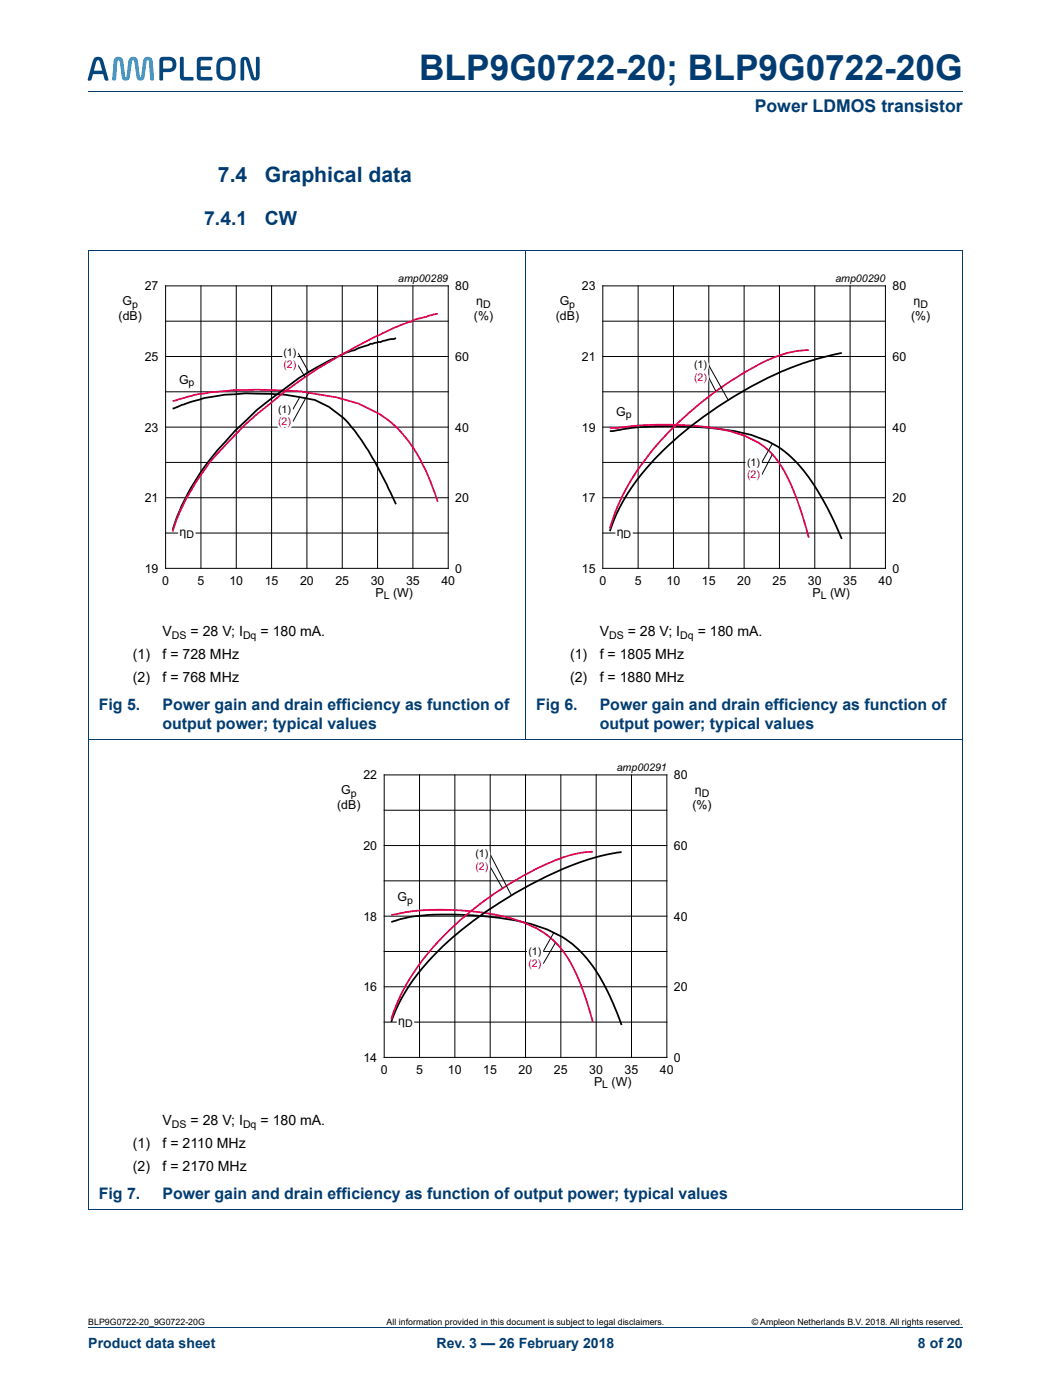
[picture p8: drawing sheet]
<svg xmlns="http://www.w3.org/2000/svg" width="210mm" height="280mm" viewBox="0 0 210 280" stroke-linecap="round" stroke-linejoin="round" font-family="sans-serif">
<path d="M17.6 18.3h174.7M17.6 265.3h174.7" fill="none" stroke="#003c72" stroke-width=".2"/>
<g fill="#00467e">
<path d="M36 11.5l.3-.1 .4 .1v3.8l1.9 .2-.1 .6h-1.7a.71 .71 0 0 1-.9-.8z"/>
<path d="M39.5 11.5l.6-.1h2l.3 .1-.1 .5-1.9 .1-.3 .1v1.1h1.9l.2 .4-.2 .3h-1.9v1.1l.3 .3h1.9l.1 .6-.3 .1h-2a.71 .71 0 0 1-.8-.8v-3.1z"/>
<path d="M19.4 12.1l-.7 2h1.7l-.5-1.9-.1-.1zM18.8 11.6a1.15 1.15 0 0 1 1.3-.2 1.15 1.15 0 0 1 .6 1.2l.9 3.2v.3l-.7-.1-.3-1.2h-2l-.4 1.2-.6 .1-.1-.3 .9-3.2z"/>
<path d="M32.6 12.2v1.5h1a.82 .82 0 0 0 .9-.8 .82 .82 0 0 0-.9-.8zM32 11.5a3.4 3.4 0 0 1 2.9 .2 1.59 1.59 0 0 1 .2 1.8 1.59 1.59 0 0 1-1.5 .9h-1l-.1 1.6-.4 .1-.3-.1v-3.8z"/>
<path d="M44.2 12.3a3.2 3.2 0 0 0 .1 2.9 1.19 1.19 0 0 0 1.4 .1 1.19 1.19 0 0 0 .6-1.1 2.2 2.2 0 0 0-.4-2l-1.1-.1zM43.6 11.8a2.36 2.36 0 0 1 3.2 .3 4.5 4.5 0 0 1-.2 3.5 2.35 2.35 0 0 1-3.2-.3 4.5 4.5 0 0 1 .2-3.5z"/>
</g>
<path d="M23.1 11.5a1 1 0 0 1 1 0 1 1 0 0 1 .5 .9l.4 2.8 .1 .3 .2-.3 .3-2.8a.97 .97 0 0 1 1-1 .97 .97 0 0 1 1 1l.3 2.8 .2 .3 .1-.3 .4-2.8a.98 .98 0 0 1 .9-1 .98 .98 0 0 1 1 1l.3 3.6-.5 .1-.3-.1-.2-3.6-.3-.4-.2 .4-.4 2.9a.8 .8 0 0 1-.8 .8 .8 .8 0 0 1-.8-.8l-.4-2.9-.3-.4-.3 .4-.4 2.9a.8 .8 0 0 1-.8 .8 .8 .8 0 0 1-.8-.8l-.4-2.9-.2-.4-.3 .4-.2 3.6-.4 .1-.4-.1 .3-3.6z" fill="#00a5e3"/>
<path d="M48.2 11.6a1.01 1.01 0 0 1 1.1-.2 1.01 1.01 0 0 1 .6 .9l.9 3 .1 .2 .2-.2v-3.8l.3-.2 .4 .2v3.6a.94 .94 0 0 1-.9 1 .94 .94 0 0 1-.9-1l-.9-3-.2-.1-.1 .1-.1 3.9-.3 .1-.3-.1-.1-3.7z" fill="#00467e"/>
<path d="M105 50v97.8M17.6 147.8h174.7M17.6 241.6h174.7M17.6 241.6v-191.5h174.7v191.5" fill="none" stroke="#003c72" stroke-width=".2"/>
<g fill="none" stroke="#000" stroke-width=".2">
<path d="M33.1 57.1h56.4v56.5h-56.4zM40.1 57.1v56.5M47.2 57.1v56.5M54.2 57.1v56.5M61.3 57.1v56.5M68.4 57.1v56.5M75.4 57.1v56.5M82.5 57.1v56.5M120.4 57.1h56.4v56.5h-56.4zM127.4 57.1v56.5M134.5 57.1v56.5M141.6 57.1v56.5"/>
<path d="M148.6 57.1v56.5M155.7 57.1v56.5M162.7 57.1v56.5M169.8 57.1v56.5M33.1 78.3h56.4M33.1 71.2h56.4M33.1 64.2h56.4M59.5 70.5l2.1 3.9M59.5 73l1.4 2.4M59.9 79.4l-1.4 2.4M61.6 78.5l-3.1 5.8M120.4 78.3h56.4"/>
<path d="M120.4 71.2h56.4M120.4 64.2h56.4M141.6 73l3.8 7M141.6 75.5l1.4 2.7M33.1 99.5h56.4M33.1 92.4h56.4M33.1 85.3h56.4M120.4 99.5h56.4M120.4 92.4h56.4M120.4 85.3h56.4M154.3 88.6l-2.2 3.8M154.3 90.8l-2.2 4.1"/>
<path d="M33.1 106.5h56.4M120.4 106.5h56.4M76.7 154.8h56.5v56.5h-56.5zM83.8 154.8v56.5M90.8 154.8v56.5M97.9 154.8v56.5M105 154.8v56.5M112 154.8v56.5M119.1 154.8v56.5M126.1 154.8v56.5M76.7 176h56.5M76.7 169h56.5"/>
<path d="M76.7 161.9h56.5M97.9 173.2l2.5 4.3M97.9 170.7l4.2 8.2M76.7 197.2h56.5M76.7 190.1h56.5M76.7 183.1h56.5M110.6 186.4l-2.1 3.7M111 188.3l-2.5 4.3M76.7 204.2h56.5"/>
</g>
<path d="M79.1 67.6l-.4 .2-2.3 .3-.4 .3-.4-.1-1.6 .4-4.3 1.6a52.3 52.3 0 0 0-12.9 7.4 67.2 67.2 0 0 0-17 17.1 40.5 40.5 0 0 0-5.3 11.1M168.1 70.5l-1.5 .4a57.3 57.3 0 0 0-11.2 3.7 76.1 76.1 0 0 0-27.3 20.1 34.8 34.8 0 0 0-6.3 11.5M34.5 81.7a36.2 36.2 0 0 1 12.4-2.9l2.1-.2a61.9 61.9 0 0 1 13.9 1.3 19 19 0 0 1 8.8 7.4 83.3 83.3 0 0 1 7.4 13.5M121.8 86.2a66.7 66.7 0 0 1 13.9-1 63.4 63.4 0 0 1 14.4 1.7 18.5 18.5 0 0 1 8.6 5.1 51.6 51.6 0 0 1 9.4 15.7M124.1 170.3h-.3a44.1 44.1 0 0 0-11.5 3.4 80.5 80.5 0 0 0-26.7 18.3 34.2 34.2 0 0 0-7.5 12.2M78.1 184.2a31.3 31.3 0 0 1 12.2-1.5l1.9 .1a56.3 56.3 0 0 1 17.1 2.9 20.4 20.4 0 0 1 5.1 3 33 33 0 0 1 8.8 13.6l.9 2.5" fill="none" stroke="#000" stroke-width=".35"/>
<path d="M87.4 62.7l-.9 .1-1.3 .5-2.6 .7-.5 .3-.5 .1a108.4 108.4 0 0 0-30.3 18.3 107.1 107.1 0 0 0-9.4 9.6 43.1 43.1 0 0 0-7.4 13.9M161.5 69.9a21.5 21.5 0 0 0-10 2.9 67.3 67.3 0 0 0-25.4 23.1 38 38 0 0 0-4.3 9.7M34.5 80.1h.2a46.3 46.3 0 0 1 14.3-2.2h2.3l8.8 .3 3.5 .6a26.9 26.9 0 0 1 14.3 5.5 30.1 30.1 0 0 1 8.6 13.3l.9 2.7M121.8 85.5h.4a94.2 94.2 0 0 1 17.9-.3 25.8 25.8 0 0 1 12.1 3.7 19.5 19.5 0 0 1 6.3 9.1l1.8 5 1.2 4.4M118.4 170.2a22.6 22.6 0 0 0-9.8 2.7 66 66 0 0 0-25.3 20.5 35.7 35.7 0 0 0-5.2 10.3M78.1 182.8a48.9 48.9 0 0 1 18.2-.5 26.5 26.5 0 0 1 12.9 4.5 21.5 21.5 0 0 1 7 10.4l2.2 7" fill="none" stroke="#e40053" stroke-width=".35"/>
<text font-size="7" fill="#003c72" x="83.7" y="16">BLP9G0722-20; BLP9G0722-20G</text>
<g font-size="4.2" fill="#003c72">
<text x="43.5" y="36.3">7.4</text>
<text x="52.9" y="36.3">Graphical data</text>
</g>
<g font-size="3.9" fill="#003c72">
<text x="40.8" y="44.9">7.4.1</text>
<text x="52.9" y="44.9">CW</text>
</g>
<text font-size="3.5" fill="#003c72" x="150.7" y="22.4">Power LDMOS transistor</text>
<g font-size="3.2" fill="#003c72">
<text x="19.7" y="141.8">Fig 5.</text>
<text x="32.4" y="141.8">Power gain and drain efficiency as function of</text>
<text x="107.1" y="141.8">Fig 6.</text>
<text x="119.8" y="141.8">Power gain and drain efficiency as function of</text>
<text x="32.4" y="145.7">output power; typical values</text>
<text x="119.8" y="145.7">output power; typical values</text>
<text x="19.7" y="239.5">Fig 7.</text>
<text x="32.4" y="239.5">Power gain and drain efficiency as function of output power; typical values</text>
</g>
<g font-size="2.8">
<text x="26.5" y="131.7">(1)</text>
<text x="32.4" y="127.1">V</text>
<text x="32.5" y="131.7">f = 728 MHz</text>
<text x="38.1" y="127.1">= 28 V; I</text>
<text x="52" y="127.1">= 180 mA.</text>
<text x="113.9" y="131.7">(1)</text>
<text x="119.8" y="127.1">V</text>
<text x="119.8" y="131.7">f = 1805 MHz</text>
<text x="125.4" y="127.1">= 28 V; I</text>
<text x="139.3" y="127.1">= 180 mA.</text>
<text x="26.5" y="136.3">(2)</text>
<text x="32.5" y="136.3">f = 768 MHz</text>
<text x="113.9" y="136.3">(2)</text>
<text x="119.8" y="136.3">f = 1880 MHz</text>
<text x="32.4" y="224.8">V</text>
<text x="38.1" y="224.8">= 28 V; I</text>
<text x="52" y="224.8">= 180 mA.</text>
<text x="26.5" y="229.4">(1)</text>
<text x="26.5" y="234">(2)</text>
<text x="32.5" y="229.4">f = 2110 MHz</text>
<text x="32.5" y="234">f = 2170 MHz</text>
</g>
<g font-size="2.8" fill="#003c72">
<text x="17.6" y="269.3">Product data sheet</text>
<text x="87.2" y="269.3">Rev. 3 — 26 February 2018</text>
<text x="183.3" y="269.3">8 of 20</text>
</g>
<g font-size="2.5">
<text x="28.9" y="58">27</text>
<text x="90.9" y="58">80</text>
<text x="116.2" y="58">23</text>
<text x="178.2" y="58">80</text>
<text x="23.7" y="64">(dB)</text>
<text x="24.5" y="61">G</text>
<text x="94.7" y="64">(%)</text>
<text x="95.1" y="61">η</text>
<text x="111" y="64">(dB)</text>
<text x="111.8" y="61">G</text>
<text x="182" y="64">(%)</text>
<text x="182.4" y="61">η</text>
<text x="28.9" y="72.1">25</text>
<text x="35.8" y="76.7">G</text>
<text x="90.9" y="72.1">60</text>
<text x="116.2" y="72.1">21</text>
<text x="178.2" y="72.1">60</text>
<text x="123.1" y="83.1">G</text>
<text x="28.9" y="86.2">23</text>
<text x="90.9" y="86.2">40</text>
<text x="116.2" y="86.2">19</text>
<text x="178.2" y="86.2">40</text>
<text x="28.9" y="100.3">21</text>
<text x="90.9" y="100.3">20</text>
<text x="116.2" y="100.3">17</text>
<text x="178.2" y="100.3">20</text>
<text x="35.9" y="107">η</text>
<text x="123.2" y="107">η</text>
<text x="28.9" y="114.5">19</text>
<text x="32.4" y="117">0</text>
<text x="39.4" y="117">5</text>
<text x="45.8" y="117">10</text>
<text x="52.9" y="117">15</text>
<text x="59.9" y="117">20</text>
<text x="67" y="117">25</text>
<text x="74" y="117">30</text>
<text x="75" y="119.2">P</text>
<text x="78.5" y="119.2">(W)</text>
<text x="81.1" y="117">35</text>
<text x="88.1" y="117">40</text>
<text x="90.9" y="114.5">0</text>
<text x="116.2" y="114.5">15</text>
<text x="119.7" y="117">0</text>
<text x="126.8" y="117">5</text>
<text x="133.1" y="117">10</text>
<text x="140.2" y="117">15</text>
<text x="147.2" y="117">20</text>
<text x="154.3" y="117">25</text>
<text x="161.4" y="117">30</text>
<text x="162.3" y="119.2">P</text>
<text x="165.8" y="119.2">(W)</text>
<text x="168.4" y="117">35</text>
<text x="175.5" y="117">40</text>
<text x="178.2" y="114.5">0</text>
<text x="72.6" y="155.7">22</text>
<text x="134.6" y="155.7">80</text>
<text x="67.3" y="161.7">(dB)</text>
<text x="68.1" y="158.7">G</text>
<text x="138.3" y="161.7">(%)</text>
<text x="138.8" y="158.7">η</text>
<text x="72.6" y="169.8">20</text>
<text x="134.6" y="169.8">60</text>
<text x="72.6" y="184">18</text>
<text x="79.4" y="180.1">G</text>
<text x="134.6" y="184">40</text>
<text x="72.6" y="198.1">16</text>
<text x="134.6" y="198.1">20</text>
<text x="79.5" y="204.8">η</text>
<text x="72.6" y="212.2">14</text>
<text x="76" y="214.7">0</text>
<text x="83.1" y="214.7">5</text>
<text x="89.5" y="214.7">10</text>
<text x="96.5" y="214.7">15</text>
<text x="103.6" y="214.7">20</text>
<text x="110.6" y="214.7">25</text>
<text x="117.7" y="214.7">30</text>
<text x="124.7" y="214.7">35</text>
<text x="131.8" y="214.7">40</text>
<text x="134.6" y="212.2">0</text>
<text x="118.6" y="216.9">P</text>
<text x="122.1" y="216.9">(W)</text>
</g>
<g font-size="2.1">
<text x="79.5" y="56.3">amp00289</text>
<text x="166.8" y="56.3">amp00290</text>
<text x="26.4" y="61.5">p</text>
<text x="96.5" y="61.5">D</text>
<text x="113.7" y="61.5">p</text>
<text x="183.8" y="61.5">D</text>
<text x="56.6" y="71.1">(1)</text>
<text x="37.7" y="77.2">p</text>
<text x="138.6" y="73.6">(1)</text>
<text x="55.5" y="82.4">(1)</text>
<text x="125" y="83.5">p</text>
<text x="149.2" y="93">(1)</text>
<text x="37.2" y="107.5">D</text>
<text x="124.5" y="107.5">D</text>
<text x="76.6" y="119.7">L</text>
<text x="163.9" y="119.7">L</text>
<text x="34.3" y="127.6">DS</text>
<text x="48.5" y="127.6">Dq</text>
<text x="121.6" y="127.6">DS</text>
<text x="135.9" y="127.6">Dq</text>
<text x="123.2" y="154">amp00291</text>
<text x="70" y="159.2">p</text>
<text x="140.2" y="159.2">D</text>
<text x="95" y="171.3">(1)</text>
<text x="81.3" y="180.6">p</text>
<text x="105.5" y="190.7">(1)</text>
<text x="80.9" y="205.3">D</text>
<text x="120.3" y="217.4">L</text>
<text x="34.3" y="225.3">DS</text>
<text x="48.5" y="225.3">Dq</text>
</g>
<g font-size="2.1" fill="#e40053">
<text x="56.6" y="73.6">(2)</text>
<text x="138.6" y="76.1">(2)</text>
<text x="55.5" y="84.9">(2)</text>
<text x="149.2" y="95.5">(2)</text>
<text x="95" y="173.8">(2)</text>
<text x="105.5" y="193.2">(2)</text>
</g>
<g font-size="1.8">
<text x="17.6" y="264.7">BLP9G0722-20_9G0722-20G</text>
<text x="77.2" y="264.7">All information provided in this document is subject to legal disclaimers.</text>
<text x="150.1" y="264.7">© Ampleon Netherlands B.V. 2018. All rights reserved.</text>
</g>
</svg>
